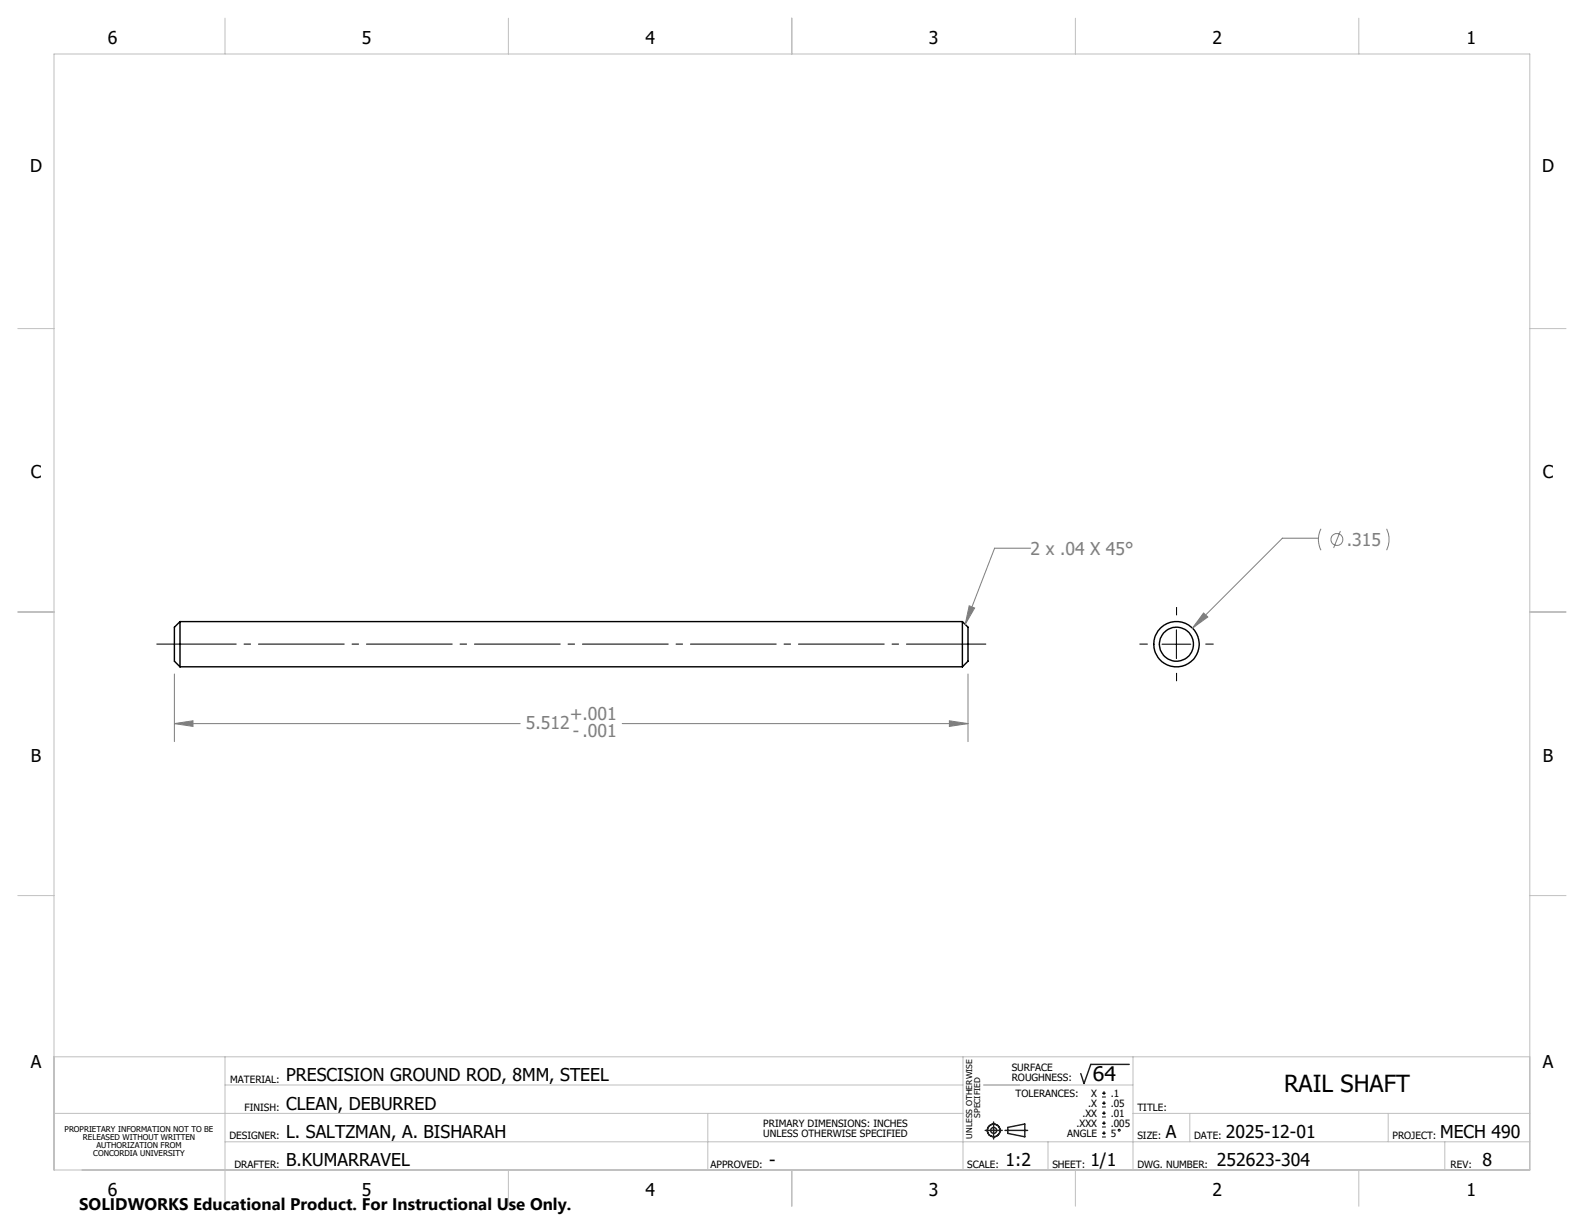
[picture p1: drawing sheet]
<svg xmlns="http://www.w3.org/2000/svg" width="279mm" height="216mm" viewBox="0 0 279 216" stroke-linecap="round" stroke-linejoin="round" font-family="sans-serif">
<g fill="none" stroke="#000" stroke-width=".25">
<path d="M31.7 109.6v8M31.7 109.6l-.9 1v6l.9 1M31.7 109.6h138.1M31.7 117.6h138.1M169.8 109.6v8M169.8 109.6l.9 1v6l-.9 1"/>
<circle cx="207.5" cy="113.6" r="4"/>
<circle cx="207.5" cy="113.6" r="3"/>
</g>
<g fill="none" stroke="#808080" stroke-width=".18">
<path d="M181.8 96.7h-6.4l-5.1 13.4M232.6 94.9h-6.4l-15.9 15.9M233 93.3a4.1 4.1 0 0 0 0 3.7M236.4 93.7l-1.2 3M244.6 93.3a4.4 4.4 0 0 1 0 3.7M30.8 118.9v11.9M170.7 118.9v11.9M171 106.9l.9 .3-1.6 2.9zM212.3 108.1l.7 .7-2.7 2zM30.8 127.6l3.2-.5v1zM30.8 127.6h61M109.7 127.6h61"/>
<path d="M167.5 127.1l3.2 .5-3.2 .5z"/>
<circle cx="235.8" cy="95.2" r="1.04"/>
</g>
<g fill="none" stroke="#000" stroke-width=".18">
<path d="M205 113.6h5M207.5 111.1v5.1M194.4 193.5h.7M194.4 192.8h.7M194.4 195.3h.7M194.4 194.6h.7M194.4 197h.7M194.4 196.4h.7M194.4 198.8h.7M194.4 198.1h.7M194.4 199.9h.7M194.7 192.5v.6"/>
<path d="M194.7 194.2v.7M194.7 196v.7M194.7 197.8v.6M194.7 199.5v.7M194.4 200.6h.7"/>
<circle cx="197.4" cy="199.4" r=".16"/>
</g>
<g fill="none" stroke="#191924" stroke-width=".25">
<path d="M173.8 199.4h3M175.3 197.9v3M177.3 199.4h4M177.8 198.9l3-.6v2.2l-3-.6zM199.2 187.7h-6.8l-1.2 3.4-.6-1.7"/>
<circle cx="175.3" cy="199.4" r="1.11"/>
<circle cx="175.3" cy="199.4" r=".52"/>
</g>
<path d="M27.6 113.6h146.4" fill="none" stroke="#000" stroke-width=".18" stroke-dasharray="15.2 1.3 1.3 1.3" stroke-dashoffset="1.1" stroke-linecap="butt"/>
<path d="M202.5 113.6h-1.5M207.5 108.5v-1.4M207.5 118.7v1.5M212.6 113.6h1.5" fill="none" stroke="#000" stroke-width=".18" stroke-dasharray="15.2 1.3 1.3 1.3" stroke-linecap="butt"/>
<g fill="none" stroke="#c0c0c0" stroke-width=".18">
<path d="M9.5 9.5h260.3v196.9h-260.3zM39.7 3.2v6.3M89.7 3.2v6.3M139.7 3.2v6.4M189.7 3.2v6.3M239.7 3.2v6.3M3.1 58h6.4M269.8 58h6.4M3.1 107.9h6.4M269.8 107.9h6.4M3.1 158h6.4M269.8 158h6.4"/>
<path d="M9.5 186.4h260.3M9.5 196.4h160.4M39.7 186.4v26.4M39.7 191.4h130.2M124.8 196.4v10M169.9 186.4v20M173.5 191.4h26.3M199.8 196.4h70M199.8 186.4v20M209.9 196.4v5M244.9 196.4v5M39.7 201.4h230.1"/>
<path d="M89.7 206.4v6.4M139.7 206.4v6.4M184.9 201.4v5M189.7 206.4v6.4M239.7 206.4v6.4M254.8 201.4v5"/>
</g>
<path d="M30.8 127.6l3.2-.5v1zM167.5 127.1l3.2 .5-3.2 .5zM171 106.9l.9 .3-1.6 2.9zM212.3 108.1l-2 2.7 2.7-2z" fill="#808080"/>
<text font-size="4.2" x="226.5" y="192.6">RAIL SHAFT</text>
<text font-size="3.5" x="192.8" y="190.6">64</text>
<g font-size="3.1">
<text x="19" y="7.8">6</text>
<text x="63.9" y="7.8">5</text>
<text x="113.9" y="7.8">4</text>
<text x="163.9" y="7.8">3</text>
<text x="213.8" y="7.8">2</text>
<text x="258.7" y="7.8">1</text>
<text x="5.3" y="30.4">D</text>
<text x="272" y="30.4">D</text>
<text x="5.4" y="84.4">C</text>
<text x="272.1" y="84.4">C</text>
<text x="5.4" y="134.4">B</text>
<text x="272.1" y="134.4">B</text>
<text x="5.4" y="188.4">A</text>
<text x="50.5" y="190.7">PRESCISION GROUND ROD, 8MM, STEEL</text>
<text x="272.1" y="188.4">A</text>
<text x="50.5" y="195.7">CLEAN, DEBURRED</text>
<text x="50.5" y="200.7">L. SALTZMAN, A. BISHARAH</text>
<text x="205.7" y="200.7">A</text>
<text x="216.2" y="200.7">2025-12-01</text>
<text x="254" y="200.7">MECH 490</text>
<text x="50.5" y="205.7">B.KUMARRAVEL</text>
<text x="135.7" y="205.7">-</text>
<text x="177.4" y="205.7">1:2</text>
<text x="192.3" y="205.7">1/1</text>
<text x="214.6" y="205.7">252623-304</text>
<text x="261.5" y="205.7">8</text>
<text x="19" y="211">6</text>
<text x="63.9" y="211">5</text>
<text x="113.9" y="211">4</text>
<text x="163.9" y="211">3</text>
<text x="213.8" y="211">2</text>
<text x="258.7" y="211">1</text>
</g>
<g font-size="3.1" fill="#808080">
<text x="181.8" y="97.9">2 x .04 X 45°</text>
<text x="237.6" y="96.4">.315</text>
<text x="92.8" y="128.6">5.512</text>
<text x="100.5" y="127">+.001</text>
<text x="101.1" y="130">- .001</text>
</g>
<text font-size="3" x="14" y="213.5">SOLIDWORKS Educational Product. For Instructional Use Only.</text>
<g font-size="1.8">
<text x="40.6" y="191">MATERIAL:</text>
<text x="178.5" y="189">SURFACE</text>
<text x="178.5" y="190.8">ROUGHNESS:</text>
<text x="43.1" y="196">FINISH:</text>
<text x="179.1" y="193.5">TOLERANCES:</text>
<text x="190.9" y="197">.XX</text>
<text x="191.9" y="195.3">.X</text>
<text x="192.5" y="193.5">X</text>
<text x="195.9" y="193.5">.1</text>
<text x="195.9" y="195.3">.05</text>
<text x="195.9" y="197">.01</text>
<text x="200.6" y="196">TITLE:</text>
<text x="40.5" y="201">DESIGNER:</text>
<text x="134.6" y="198.8">PRIMARY DIMENSIONS: INCHES</text>
<text x="134.6" y="200.5">UNLESS OTHERWISE SPECIFIED</text>
<text x="188.2" y="200.5">ANGLE</text>
<text x="189.9" y="198.8">.XXX</text>
<text x="195.9" y="198.8">.005</text>
<text x="195.9" y="200.5">5</text>
<text x="200.6" y="201">SIZE:</text>
<text x="210.6" y="201">DATE:</text>
<text x="245.6" y="201">PROJECT:</text>
<text x="41.3" y="206">DRAFTER:</text>
<text x="125.3" y="206">APPROVED:</text>
<text x="170.6" y="206">SCALE:</text>
<text x="185.6" y="206">SHEET:</text>
<text x="200.6" y="206">DWG. NUMBER:</text>
<text x="255.9" y="206">REV:</text>
</g>
<g font-size="1.4">
<text x="172.9" y="197.2" transform="rotate(-90 172.9 197.2)">SPECIFIED</text>
<text x="11.4" y="199.7">PROPRIETARY INFORMATION NOT TO BE</text>
<text x="14.6" y="201.1">RELEASED WITHOUT WRITTEN</text>
<text x="16.5" y="203.9">CONCORDIA UNIVERSITY</text>
<text x="17" y="202.5">AUTHORIZATION FROM</text>
<text x="171.5" y="200.8" transform="rotate(-90 171.5 200.8)">UNLESS OTHERWISE</text>
</g>
</svg>
